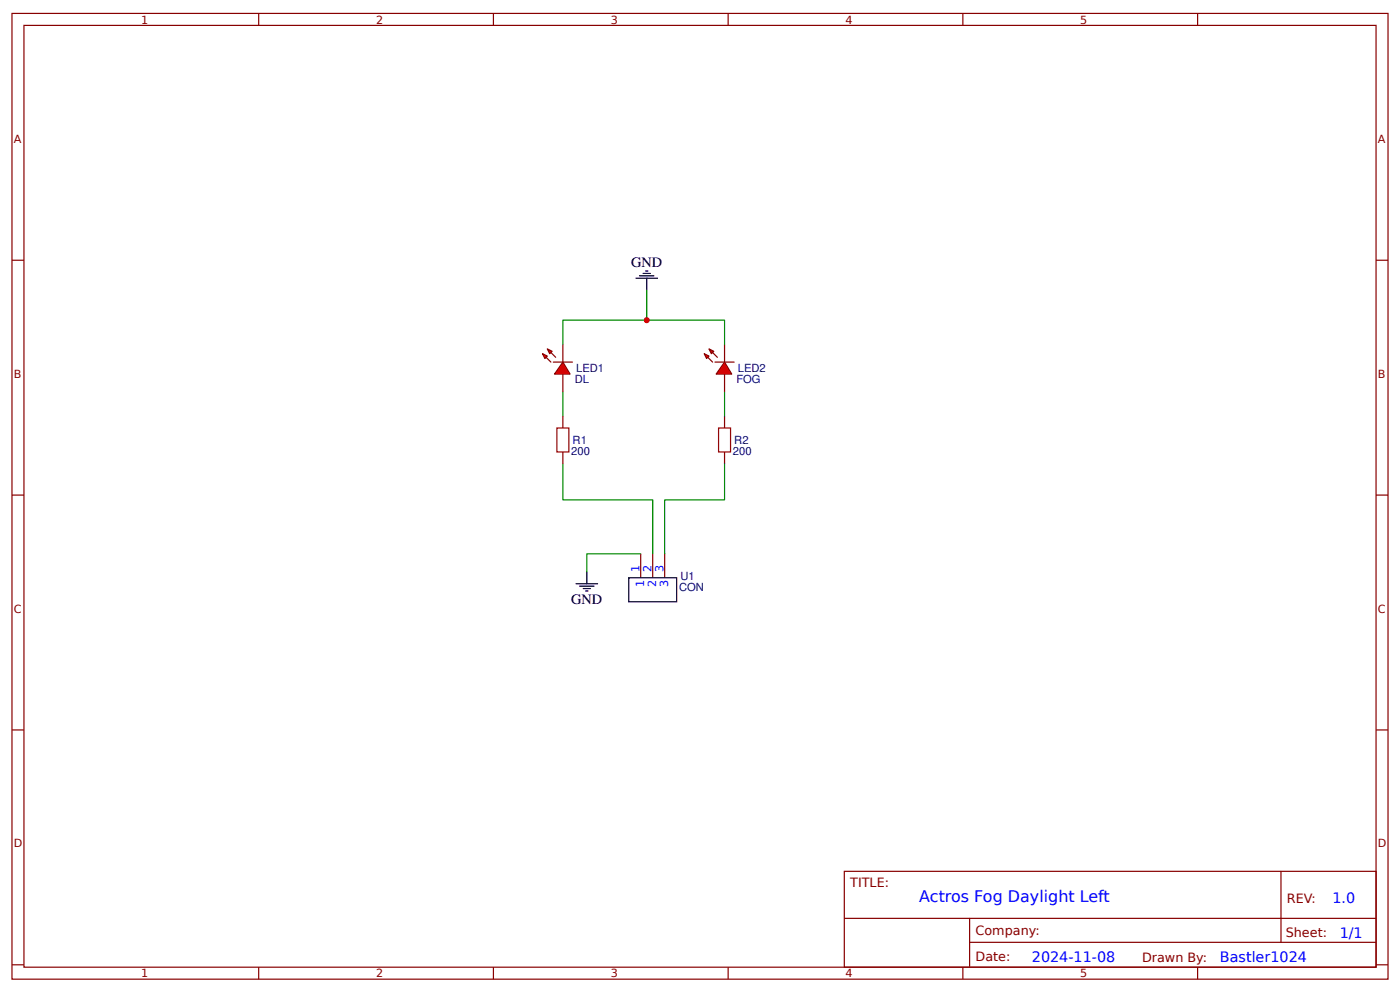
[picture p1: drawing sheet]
<svg xmlns="http://www.w3.org/2000/svg" width="309mm" height="219mm" viewBox="0 0 309 219" stroke-linecap="round" stroke-linejoin="round" font-family="sans-serif">
<g fill="none" stroke="#800" stroke-width=".26">
<path d="M2.6 3h304.1v213.2h-304.1zM5.3 5.6h298.7v208h-298.7zM57.1 3v2.6M109 3v2.6M160.9 3v2.6M212.7 3v2.6M264.6 3v2.6M2.6 57.5h2.7M304 57.5h2.7M2.6 109.3h2.7M304 109.3h2.7M2.6 161.2h2.7"/>
<path d="M304 161.2h2.7M186.5 192.4h117.5v21.2h-117.5zM283 192.4v15.7M2.6 213h2.7M57.1 213.6v2.6M109 213.6v2.6M160.9 213.6v2.6M186.6 202.8h117.3M212.7 213.6v2.6M214.2 208.1h89.7M214.2 202.8v10.6M264.6 213.6v2.6"/>
<path d="M304 213h2.7"/>
</g>
<path d="M124.4 80l1.5 2.6h-3.4z" fill="#f00" stroke="#800" stroke-width=".26"/>
<path d="M122.2 80h4.3" fill="none" stroke="#800" stroke-width=".26"/>
<g fill="#800" stroke="#800" stroke-width=".26">
<path d="M120.6 78.9l1.1 1.1z"/>
<path d="M121.7 77.8l1.1 1.1z"/>
</g>
<g fill="#f00" stroke="#800" stroke-width=".26">
<path d="M119.9 78.1l1 .5-.5 .6z"/>
<path d="M120.9 77l1.1 .6-.6 .5z"/>
</g>
<path d="M124.4 76v4M124.4 82.6v4" fill="none" stroke="#800" stroke-width=".26"/>
<path d="M160.1 80l1.6 2.6h-3.5z" fill="#f00" stroke="#800" stroke-width=".26"/>
<path d="M158 80h4.2" fill="none" stroke="#800" stroke-width=".26"/>
<g fill="#800" stroke="#800" stroke-width=".26">
<path d="M156.4 78.9l1 1.1z"/>
<path d="M157.4 77.8l1.1 1.1z"/>
</g>
<g fill="#f00" stroke="#800" stroke-width=".26">
<path d="M155.6 78.1l1 .5-.5 .6z"/>
<path d="M156.6 77l1.1 .6-.5 .5z"/>
</g>
<path d="M160.1 76v4M124.4 91.9v2.6M124.4 99.8v2.6M160.1 82.6v4M160.1 91.9v2.6M160.1 99.8v2.6M141.6 122.3v5.3M144.2 122.3v5.3M146.8 122.3v5.3" fill="none" stroke="#800" stroke-width=".26"/>
<path d="M123 94.5h2.7v5.3h-2.7zM158.7 94.5h2.7v5.3h-2.7z" fill="none" stroke="#a00000" stroke-width=".26"/>
<path d="M142.9 64.1v6.6h-18.5v5.3M142.9 70.7h17.2v5.3M124.4 86.6v5.3M160.1 86.6v5.3M124.4 102.4v8h19.8v11.9M160.1 102.4v8h-13.3v11.9M141.6 122.3h-12v4" fill="none" stroke="#080" stroke-width=".26"/>
<path d="M142.6 59.8h.5M140.5 61.4h4.8M141.3 60.9h3.2M142.1 60.4h1.6M142.9 61.4v2.7M127.3 128.9h4.7M128.1 129.4h3.1M128.9 130h1.5M129.4 130.5h.5M129.6 126.3v2.6M138.9 127.6h10.6v5.3h-10.6z" fill="none" stroke="#000" stroke-width=".26"/>
<circle cx="142.9" cy="70.7" r=".66" fill="#c00"/>
<text font-size="3.5" fill="#00f" x="203.1" y="199.2">Actros Fog Daylight Left</text>
<g font-size="3.2">
<text x="139.4" y="59">GND</text>
<text x="126.2" y="133.5">GND</text>
</g>
<g font-size="3.2" fill="#00f">
<text x="294.4" y="199.4">1.0</text>
<text x="296" y="207.1">1/1</text>
<text x="228" y="212.4">2024-11-08</text>
<text x="269.5" y="212.3">Bastler1024</text>
</g>
<g font-size="2.8" fill="#800">
<text x="187.9" y="195.8">TITLE:</text>
<text x="284.3" y="199.4">REV:</text>
<text x="215.5" y="206.5">Company:</text>
<text x="284.1" y="207">Sheet:</text>
<text x="215.5" y="212.2">Date:</text>
<text x="252.3" y="212.3">Drawn By:</text>
</g>
<g font-size="2.5" fill="#800">
<text x="31.2" y="5.2">1</text>
<text x="83.1" y="5.2">2</text>
<text x="134.9" y="5.2">3</text>
<text x="186.8" y="5.2">4</text>
<text x="238.7" y="5.2">5</text>
<text x="3" y="31.5">A</text>
<text x="304.4" y="31.5">A</text>
<text x="3" y="83.4">B</text>
<text x="304.4" y="83.4">B</text>
<text x="3" y="135.3">C</text>
<text x="304.4" y="135.3">C</text>
<text x="3" y="187.1">D</text>
<text x="304.4" y="187.1">D</text>
<text x="31.2" y="215.8">1</text>
<text x="83.1" y="215.8">2</text>
<text x="134.9" y="215.8">3</text>
<text x="186.8" y="215.8">4</text>
<text x="238.7" y="215.8">5</text>
</g>
<g font-size="2.5" fill="#000080">
<text x="127.3" y="82.1">LED1</text>
<text x="163" y="82.1">LED2</text>
<text x="127" y="84.6">DL</text>
<text x="162.7" y="84.6">FOG</text>
<text x="126.2" y="100.4">200</text>
<text x="126.5" y="98">R1</text>
<text x="161.9" y="100.4">200</text>
<text x="162.2" y="98">R2</text>
<text x="150" y="130.6">CON</text>
<text x="150.3" y="128.1">U1</text>
</g>
<g font-size="2.5" fill="#00f">
<text x="141.3" y="126.3" transform="rotate(-90 141.3 126.3)">1</text>
<text x="142.3" y="129.7" transform="rotate(-90 142.3 129.7)">1</text>
<text x="143.9" y="126.3" transform="rotate(-90 143.9 126.3)">2</text>
<text x="145" y="129.7" transform="rotate(-90 145 129.7)">2</text>
<text x="146.6" y="126.3" transform="rotate(-90 146.6 126.3)">3</text>
<text x="147.6" y="129.7" transform="rotate(-90 147.6 129.7)">3</text>
</g>
</svg>
